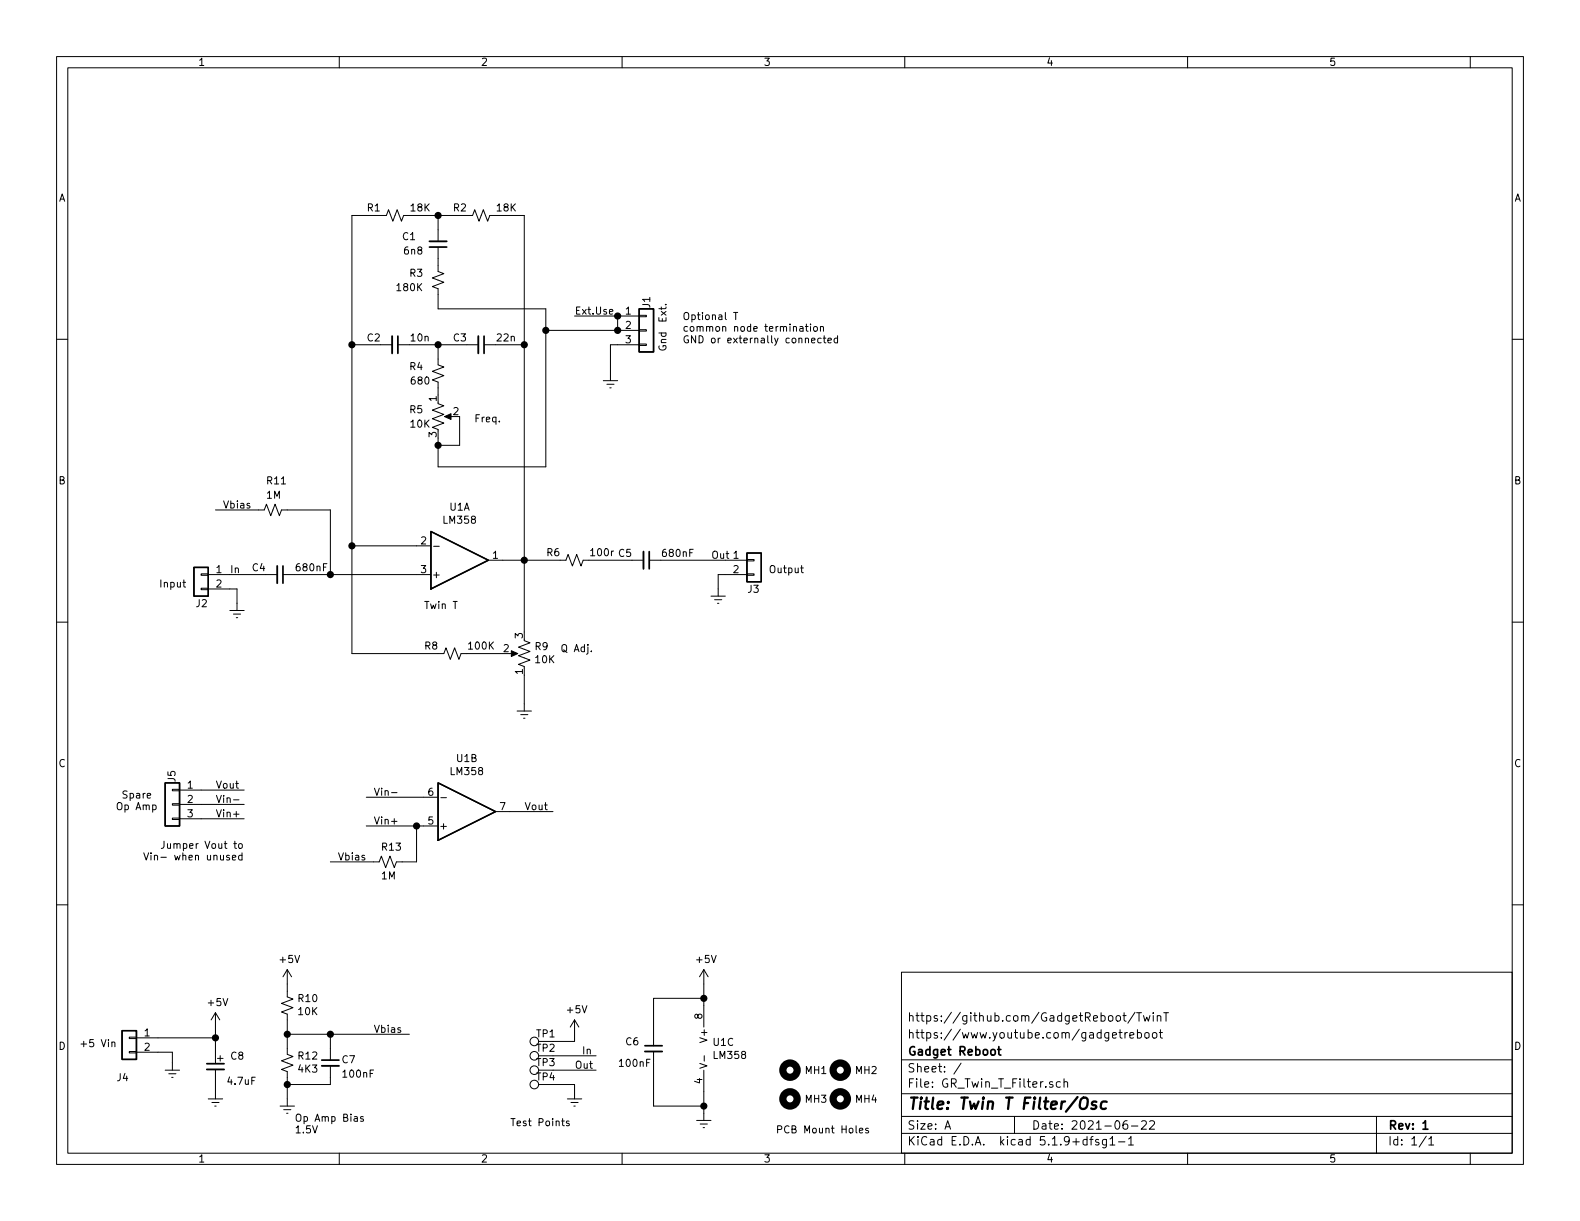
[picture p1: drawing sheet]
EESchema Schematic File Version 4
EELAYER 30 0
EELAYER END
$Descr A 11000 8500
encoding utf-8
Sheet 1 1
Title "Twin T Filter/Osc"
Date "2021-06-22"
Rev "1"
Comp "Gadget Reboot"
Comment1 "https://www.youtube.com/gadgetreboot"
Comment2 "https://github.com/GadgetReboot/TwinT"
Comment3 ""
Comment4 ""
$EndDescr
$Comp
L Device:C_Small C8
U 1 1
P 1500 7425
F 0 "C8" H 1600 7500 50  0000 L CNN
F 1 "4.7uF" H 1575 7325 50  0000 L CNN
F 2 "Capacitor_THT:C_Disc_D3.8mm_W2.6mm_P2.50mm" H 1500 7425 50  0001 C CNN
F 3 "~" H 1500 7425 50  0001 C CNN
	1    1500 7425
	1    0    0    -1  
$EndComp
$Comp
L power:GNDREF #PWR012
U 1 1
P 1500 7600
F 0 "#PWR012" H 1500 7350 50  0001 C CNN
F 1 "GNDREF" H 1750 7325 50  0001 C CNN
F 2 "" H 1500 7600 50  0001 C CNN
F 3 "" H 1500 7600 50  0001 C CNN
	1    1500 7600
	-1   0    0    -1  
$EndComp
Wire Wire Line
	1500 7600 1500 7525
Wire Wire Line
	1100 7225 1500 7225
$Comp
L Connector_Generic:Conn_01x02 J4
U 1 1
P 900 7225
F 0 "J4" H 900 6950 50  0000 L CNN
F 1 "Conn_01x02" H 980 7126 50  0001 L CNN
F 2 "Connector_PinHeader_2.54mm:PinHeader_1x02_P2.54mm_Vertical" H 900 7225 50  0001 C CNN
F 3 "~" H 900 7225 50  0001 C CNN
	1    900  7225
	-1   0    0    -1  
$EndComp
$Comp
L power:GNDREF #PWR011
U 1 1
P 1200 7400
F 0 "#PWR011" H 1200 7150 50  0001 C CNN
F 1 "GNDREF" H 1450 7125 50  0001 C CNN
F 2 "" H 1200 7400 50  0001 C CNN
F 3 "" H 1200 7400 50  0001 C CNN
	1    1200 7400
	-1   0    0    -1  
$EndComp
Wire Wire Line
	1200 7400 1200 7325
Wire Wire Line
	1200 7325 1100 7325
Text Notes 550  7300 0    50   ~ 0
+5 Vin
$Comp
L Mechanical:MountingHole MH2
U 1 1
P 5850 7450
F 0 "MH2" H 5950 7450 50  0000 L CNN
F 1 "MountingHole" H 5950 7405 50  0001 L CNN
F 2 "MountingHole:MountingHole_3.2mm_M3" H 5850 7450 50  0001 C CNN
F 3 "~" H 5850 7450 50  0001 C CNN
	1    5850 7450
	1    0    0    -1  
$EndComp
$Comp
L Mechanical:MountingHole MH4
U 1 1
P 5850 7650
F 0 "MH4" H 5950 7650 50  0000 L CNN
F 1 "MountingHole" H 5950 7605 50  0001 L CNN
F 2 "MountingHole:MountingHole_3.2mm_M3" H 5850 7650 50  0001 C CNN
F 3 "~" H 5850 7650 50  0001 C CNN
	1    5850 7650
	1    0    0    -1  
$EndComp
$Comp
L Mechanical:MountingHole MH1
U 1 1
P 5500 7450
F 0 "MH1" H 5600 7450 50  0000 L CNN
F 1 "MountingHole" H 5600 7405 50  0001 L CNN
F 2 "MountingHole:MountingHole_3.2mm_M3" H 5500 7450 50  0001 C CNN
F 3 "~" H 5500 7450 50  0001 C CNN
	1    5500 7450
	1    0    0    -1  
$EndComp
$Comp
L Mechanical:MountingHole MH3
U 1 1
P 5500 7650
F 0 "MH3" H 5600 7650 50  0000 L CNN
F 1 "MountingHole" H 5600 7605 50  0001 L CNN
F 2 "MountingHole:MountingHole_3.2mm_M3" H 5500 7650 50  0001 C CNN
F 3 "~" H 5500 7650 50  0001 C CNN
	1    5500 7650
	1    0    0    -1  
$EndComp
Text Notes 5400 7900 0    50   ~ 0
PCB Mount Holes
$Comp
L Amplifier_Operational:TL072 U1
U 1 1
P 3200 3900
F 0 "U1" H 3200 3533 50  0000 C CNN
F 1 "LM358" H 3200 3624 50  0000 C CNN
F 2 "Package_DIP:DIP-8_W7.62mm" H 3200 3900 50  0001 C CNN
F 3 "http://www.ti.com/lit/ds/symlink/tl071.pdf" H 3200 3900 50  0001 C CNN
	1    3200 3900
	1    0    0    1   
$EndComp
$Comp
L Amplifier_Operational:TL072 U1
U 2 1
P 3250 5650
F 0 "U1" H 3250 5283 50  0000 C CNN
F 1 "LM358" H 3250 5374 50  0000 C CNN
F 2 "Package_DIP:DIP-8_W7.62mm" H 3250 5650 50  0001 C CNN
F 3 "http://www.ti.com/lit/ds/symlink/tl071.pdf" H 3250 5650 50  0001 C CNN
	2    3250 5650
	1    0    0    1   
$EndComp
$Comp
L Amplifier_Operational:TL072 U1
U 3 1
P 5000 7300
F 0 "U1" H 4958 7346 50  0000 L CNN
F 1 "LM358" H 4958 7255 50  0000 L CNN
F 2 "Package_DIP:DIP-8_W7.62mm" H 5000 7300 50  0001 C CNN
F 3 "http://www.ti.com/lit/ds/symlink/tl071.pdf" H 5000 7300 50  0001 C CNN
	3    5000 7300
	1    0    0    -1  
$EndComp
$Comp
L Device:R_Small_US R10
U 1 1
P 2000 7000
F 0 "R10" H 1932 6954 50  0000 R CNN
F 1 "10K" H 1932 7045 50  0000 R CNN
F 2 "Resistor_THT:R_Axial_DIN0204_L3.6mm_D1.6mm_P2.54mm_Vertical" H 2000 7000 50  0001 C CNN
F 3 "~" H 2000 7000 50  0001 C CNN
	1    2000 7000
	-1   0    0    1   
$EndComp
$Comp
L Device:R_Small_US R12
U 1 1
P 2000 7400
F 0 "R12" H 1932 7354 50  0000 R CNN
F 1 "4K3" H 1932 7445 50  0000 R CNN
F 2 "Resistor_THT:R_Axial_DIN0204_L3.6mm_D1.6mm_P2.54mm_Vertical" H 2000 7400 50  0001 C CNN
F 3 "~" H 2000 7400 50  0001 C CNN
	1    2000 7400
	-1   0    0    1   
$EndComp
$Comp
L Device:C_Small C7
U 1 1
P 2300 7400
F 0 "C7" H 2375 7425 50  0000 L CNN
F 1 "100nF" H 2375 7325 50  0000 L CNN
F 2 "Capacitor_THT:C_Disc_D4.7mm_W2.5mm_P5.00mm" H 2300 7400 50  0001 C CNN
F 3 "~" H 2300 7400 50  0001 C CNN
	1    2300 7400
	1    0    0    -1  
$EndComp
$Comp
L power:GNDREF #PWR014
U 1 1
P 2000 7650
F 0 "#PWR014" H 2000 7400 50  0001 C CNN
F 1 "GNDREF" H 2250 7375 50  0001 C CNN
F 2 "" H 2000 7650 50  0001 C CNN
F 3 "" H 2000 7650 50  0001 C CNN
	1    2000 7650
	-1   0    0    -1  
$EndComp
$Comp
L power:+5V #PWR07
U 1 1
P 2000 6850
F 0 "#PWR07" H 2000 6700 50  0001 C CNN
F 1 "+5V" H 2015 7023 50  0000 C CNN
F 2 "" H 2000 6850 50  0001 C CNN
F 3 "" H 2000 6850 50  0001 C CNN
	1    2000 6850
	1    0    0    -1  
$EndComp
Wire Wire Line
	2000 6850 2000 6900
Wire Wire Line
	2000 7100 2000 7200
Wire Wire Line
	2000 7500 2000 7550
Wire Wire Line
	2300 7500 2300 7550
Wire Wire Line
	2300 7550 2000 7550
Connection ~ 2000 7550
Wire Wire Line
	2000 7550 2000 7650
Wire Wire Line
	2300 7300 2300 7200
Wire Wire Line
	2300 7200 2000 7200
Connection ~ 2000 7200
Wire Wire Line
	2000 7200 2000 7300
Connection ~ 2300 7200
Text Label 2600 7200 0    50   ~ 0
Vbias
Wire Wire Line
	3500 3900 3650 3900
$Comp
L Connector:TestPoint TP4
U 1 1
P 3850 7550
F 0 "TP4" V 3900 7600 50  0000 C CNN
F 1 "TestPoint" V 3954 7622 50  0001 C CNN
F 2 "TestPoint:TestPoint_Pad_D1.5mm" H 4050 7550 50  0001 C CNN
F 3 "~" H 4050 7550 50  0001 C CNN
	1    3850 7550
	0    -1   -1   0   
$EndComp
$Comp
L Device:R_Small_US R8
U 1 1
P 3150 4550
F 0 "R8" V 3200 4750 50  0000 R CNN
F 1 "100K" V 3200 4450 50  0000 R CNN
F 2 "Resistor_THT:R_Axial_DIN0204_L3.6mm_D1.6mm_P2.54mm_Vertical" H 3150 4550 50  0001 C CNN
F 3 "~" H 3150 4550 50  0001 C CNN
	1    3150 4550
	0    -1   -1   0   
$EndComp
Connection ~ 3650 3900
$Comp
L Device:C_Small C6
U 1 1
P 4550 7300
F 0 "C6" H 4350 7350 50  0000 L CNN
F 1 "100nF" H 4300 7200 50  0000 L CNN
F 2 "Capacitor_THT:C_Disc_D4.7mm_W2.5mm_P5.00mm" H 4550 7300 50  0001 C CNN
F 3 "~" H 4550 7300 50  0001 C CNN
	1    4550 7300
	1    0    0    -1  
$EndComp
Wire Wire Line
	4550 7200 4550 6950
Wire Wire Line
	4550 6950 4900 6950
Wire Wire Line
	4900 6950 4900 7000
Wire Wire Line
	4900 7600 4900 7700
Wire Wire Line
	4900 7700 4550 7700
Wire Wire Line
	4550 7700 4550 7400
$Comp
L power:GNDREF #PWR015
U 1 1
P 4900 7750
F 0 "#PWR015" H 4900 7500 50  0001 C CNN
F 1 "GNDREF" H 5150 7475 50  0001 C CNN
F 2 "" H 4900 7750 50  0001 C CNN
F 3 "" H 4900 7750 50  0001 C CNN
	1    4900 7750
	-1   0    0    -1  
$EndComp
$Comp
L power:+5V #PWR08
U 1 1
P 4900 6850
F 0 "#PWR08" H 4900 6700 50  0001 C CNN
F 1 "+5V" H 4915 7023 50  0000 C CNN
F 2 "" H 4900 6850 50  0001 C CNN
F 3 "" H 4900 6850 50  0001 C CNN
	1    4900 6850
	1    0    0    -1  
$EndComp
Wire Wire Line
	4900 7750 4900 7700
Connection ~ 4900 7700
Wire Wire Line
	4900 6850 4900 6950
Connection ~ 4900 6950
$Comp
L Connector_Generic:Conn_01x02 J3
U 1 1
P 5250 3900
F 0 "J3" H 5200 3700 50  0000 L CNN
F 1 "Conn_01x02" H 5330 3801 50  0001 L CNN
F 2 "Connector_PinHeader_2.54mm:PinHeader_1x02_P2.54mm_Vertical" H 5250 3900 50  0001 C CNN
F 3 "~" H 5250 3900 50  0001 C CNN
	1    5250 3900
	1    0    0    -1  
$EndComp
Text Notes 5350 4000 0    50   ~ 0
Output\n
$Comp
L power:GNDREF #PWR04
U 1 1
P 5000 4100
F 0 "#PWR04" H 5000 3850 50  0001 C CNN
F 1 "GNDREF" H 5250 3825 50  0001 C CNN
F 2 "" H 5000 4100 50  0001 C CNN
F 3 "" H 5000 4100 50  0001 C CNN
	1    5000 4100
	-1   0    0    -1  
$EndComp
Wire Wire Line
	5000 4100 5000 4000
Wire Wire Line
	5000 4000 5050 4000
$Comp
L Device:R_Small_US R6
U 1 1
P 4000 3900
F 0 "R6" V 4050 4100 50  0000 R CNN
F 1 "100r" V 4050 3800 50  0000 R CNN
F 2 "Resistor_THT:R_Axial_DIN0204_L3.6mm_D1.6mm_P2.54mm_Vertical" H 4000 3900 50  0001 C CNN
F 3 "~" H 4000 3900 50  0001 C CNN
	1    4000 3900
	0    -1   -1   0   
$EndComp
$Comp
L Connector:TestPoint TP3
U 1 1
P 3850 7450
F 0 "TP3" V 3900 7500 50  0000 C CNN
F 1 "TestPoint" V 3954 7522 50  0001 C CNN
F 2 "TestPoint:TestPoint_Pad_D1.5mm" H 4050 7450 50  0001 C CNN
F 3 "~" H 4050 7450 50  0001 C CNN
	1    3850 7450
	0    -1   -1   0   
$EndComp
$Comp
L Connector:TestPoint TP2
U 1 1
P 3850 7350
F 0 "TP2" V 3900 7400 50  0000 C CNN
F 1 "TestPoint" V 3954 7422 50  0001 C CNN
F 2 "TestPoint:TestPoint_Pad_D1.5mm" H 4050 7350 50  0001 C CNN
F 3 "~" H 4050 7350 50  0001 C CNN
	1    3850 7350
	0    -1   -1   0   
$EndComp
$Comp
L Connector:TestPoint TP1
U 1 1
P 3850 7250
F 0 "TP1" V 3900 7300 50  0000 C CNN
F 1 "TestPoint" V 3954 7322 50  0001 C CNN
F 2 "TestPoint:TestPoint_Pad_D1.5mm" H 4050 7250 50  0001 C CNN
F 3 "~" H 4050 7250 50  0001 C CNN
	1    3850 7250
	0    -1   -1   0   
$EndComp
Text Notes 3550 7850 0    50   ~ 0
Test Points
$Comp
L power:GNDREF #PWR013
U 1 1
P 4000 7600
F 0 "#PWR013" H 4000 7350 50  0001 C CNN
F 1 "GNDREF" H 4250 7325 50  0001 C CNN
F 2 "" H 4000 7600 50  0001 C CNN
F 3 "" H 4000 7600 50  0001 C CNN
	1    4000 7600
	-1   0    0    -1  
$EndComp
$Comp
L power:+5V #PWR010
U 1 1
P 4000 7200
F 0 "#PWR010" H 4000 7050 50  0001 C CNN
F 1 "+5V" H 4015 7373 50  0000 C CNN
F 2 "" H 4000 7200 50  0001 C CNN
F 3 "" H 4000 7200 50  0001 C CNN
	1    4000 7200
	1    0    0    -1  
$EndComp
Wire Wire Line
	3850 7550 4000 7550
Wire Wire Line
	4000 7550 4000 7600
Wire Wire Line
	3850 7250 4000 7250
Wire Wire Line
	4000 7250 4000 7200
Wire Wire Line
	3850 7350 4150 7350
Wire Wire Line
	3850 7450 4150 7450
Text Label 4050 7350 0    50   ~ 0
In
Text Label 4000 7450 0    50   ~ 0
Out
Wire Wire Line
	4600 3900 5050 3900
Wire Wire Line
	4100 3900 4400 3900
Text Notes 2050 7900 0    50   ~ 0
Op Amp Bias\n1.5V\n
$Comp
L power:+5V #PWR09
U 1 1
P 1500 7150
F 0 "#PWR09" H 1500 7000 50  0001 C CNN
F 1 "+5V" H 1515 7323 50  0000 C CNN
F 2 "" H 1500 7150 50  0001 C CNN
F 3 "" H 1500 7150 50  0001 C CNN
	1    1500 7150
	1    0    0    -1  
$EndComp
Wire Wire Line
	1500 7150 1500 7225
Connection ~ 1500 7225
Wire Wire Line
	1500 7225 1500 7325
Text Notes 1500 7400 0    50   ~ 0
+\n
Text Notes 2950 4250 0    50   ~ 0
Twin T 
$Comp
L Device:C_Small C4
U 1 1
P 1950 4000
F 0 "C4" V 1900 3800 50  0000 L CNN
F 1 "680nF" V 1900 4100 50  0000 L CNN
F 2 "Capacitor_THT:C_Disc_D4.7mm_W2.5mm_P5.00mm" H 1950 4000 50  0001 C CNN
F 3 "~" H 1950 4000 50  0001 C CNN
	1    1950 4000
	0    1    1    0   
$EndComp
$Comp
L Connector_Generic:Conn_01x02 J2
U 1 1
P 1400 4000
F 0 "J2" H 1350 3800 50  0000 L CNN
F 1 "Conn_01x02" H 1480 3901 50  0001 L CNN
F 2 "Connector_PinHeader_2.54mm:PinHeader_1x02_P2.54mm_Vertical" H 1400 4000 50  0001 C CNN
F 3 "~" H 1400 4000 50  0001 C CNN
	1    1400 4000
	-1   0    0    -1  
$EndComp
Text Notes 1300 4100 2    50   ~ 0
Input\n
$Comp
L power:GNDREF #PWR03
U 1 1
P 1650 4200
F 0 "#PWR03" H 1650 3950 50  0001 C CNN
F 1 "GNDREF" H 1900 3925 50  0001 C CNN
F 2 "" H 1650 4200 50  0001 C CNN
F 3 "" H 1650 4200 50  0001 C CNN
	1    1650 4200
	1    0    0    -1  
$EndComp
Wire Wire Line
	1650 4200 1650 4100
Wire Wire Line
	1650 4100 1600 4100
Wire Wire Line
	1850 4000 1600 4000
Wire Wire Line
	2050 4000 2300 4000
$Comp
L Device:C_Small C2
U 1 1
P 2750 2400
F 0 "C2" V 2700 2200 50  0000 L CNN
F 1 "10n" V 2700 2500 50  0000 L CNN
F 2 "Capacitor_THT:C_Disc_D4.7mm_W2.5mm_P5.00mm" H 2750 2400 50  0001 C CNN
F 3 "~" H 2750 2400 50  0001 C CNN
	1    2750 2400
	0    1    1    0   
$EndComp
$Comp
L Device:R_Small_US R4
U 1 1
P 3050 2600
F 0 "R4" H 2950 2650 50  0000 R CNN
F 1 "680" H 3000 2550 50  0000 R CNN
F 2 "Resistor_THT:R_Axial_DIN0204_L3.6mm_D1.6mm_P2.54mm_Vertical" H 3050 2600 50  0001 C CNN
F 3 "~" H 3050 2600 50  0001 C CNN
	1    3050 2600
	1    0    0    -1  
$EndComp
$Comp
L Device:R_POT_US R5
U 1 1
P 3050 2900
F 0 "R5" H 2950 2950 50  0000 R CNN
F 1 "10K" H 3000 2850 50  0000 R CNN
F 2 "Connector_PinHeader_2.54mm:PinHeader_1x03_P2.54mm_Vertical" H 3050 2900 50  0001 C CNN
F 3 "~" H 3050 2900 50  0001 C CNN
	1    3050 2900
	1    0    0    -1  
$EndComp
$Comp
L Device:C_Small C3
U 1 1
P 3350 2400
F 0 "C3" V 3300 2200 50  0000 L CNN
F 1 "22n" V 3300 2500 50  0000 L CNN
F 2 "Capacitor_THT:C_Disc_D4.7mm_W2.5mm_P5.00mm" H 3350 2400 50  0001 C CNN
F 3 "~" H 3350 2400 50  0001 C CNN
	1    3350 2400
	0    1    1    0   
$EndComp
Wire Wire Line
	3050 3100 3050 3050
Wire Wire Line
	3050 2750 3050 2700
Wire Wire Line
	3250 2400 3050 2400
Wire Wire Line
	3050 2500 3050 2400
Connection ~ 3050 2400
Wire Wire Line
	3050 2400 2850 2400
Wire Wire Line
	3450 2400 3650 2400
Wire Wire Line
	2650 2400 2450 2400
Wire Wire Line
	3200 2900 3200 3100
Wire Wire Line
	3200 3100 3050 3100
Connection ~ 3050 3100
$Comp
L Connector_Generic:Conn_01x03 J1
U 1 1
P 4500 2300
F 0 "J1" V 4500 2450 50  0000 L CNN
F 1 "Conn_01x03" V 4463 2480 50  0001 L CNN
F 2 "Connector_PinHeader_2.54mm:PinHeader_1x03_P2.54mm_Vertical" H 4500 2300 50  0001 C CNN
F 3 "~" H 4500 2300 50  0001 C CNN
	1    4500 2300
	1    0    0    -1  
$EndComp
$Comp
L Device:R_Small_US R3
U 1 1
P 3050 1950
F 0 "R3" H 2950 2000 50  0000 R CNN
F 1 "180K" H 2950 1900 50  0000 R CNN
F 2 "Resistor_THT:R_Axial_DIN0204_L3.6mm_D1.6mm_P2.54mm_Vertical" H 3050 1950 50  0001 C CNN
F 3 "~" H 3050 1950 50  0001 C CNN
	1    3050 1950
	1    0    0    -1  
$EndComp
$Comp
L Device:C_Small C1
U 1 1
P 3050 1700
F 0 "C1" H 3200 1650 50  0000 L CNN
F 1 "6n8" H 3150 1750 50  0000 L CNN
F 2 "Capacitor_THT:C_Disc_D4.7mm_W2.5mm_P5.00mm" H 3050 1700 50  0001 C CNN
F 3 "~" H 3050 1700 50  0001 C CNN
	1    3050 1700
	-1   0    0    1   
$EndComp
$Comp
L Device:R_Small_US R1
U 1 1
P 2750 1500
F 0 "R1" V 2800 1700 50  0000 R CNN
F 1 "18K" V 2800 1400 50  0000 R CNN
F 2 "Resistor_THT:R_Axial_DIN0204_L3.6mm_D1.6mm_P2.54mm_Vertical" H 2750 1500 50  0001 C CNN
F 3 "~" H 2750 1500 50  0001 C CNN
	1    2750 1500
	0    -1   -1   0   
$EndComp
$Comp
L Device:R_Small_US R2
U 1 1
P 3350 1500
F 0 "R2" V 3400 1700 50  0000 R CNN
F 1 "18K" V 3400 1400 50  0000 R CNN
F 2 "Resistor_THT:R_Axial_DIN0204_L3.6mm_D1.6mm_P2.54mm_Vertical" H 3350 1500 50  0001 C CNN
F 3 "~" H 3350 1500 50  0001 C CNN
	1    3350 1500
	0    -1   -1   0   
$EndComp
Text Notes 4650 2450 1    50   ~ 0
Gnd\n
Text Notes 4650 2250 1    50   ~ 0
Ext.
$Comp
L power:GNDREF #PWR01
U 1 1
P 4250 2600
F 0 "#PWR01" H 4250 2350 50  0001 C CNN
F 1 "GNDREF" H 4500 2325 50  0001 C CNN
F 2 "" H 4250 2600 50  0001 C CNN
F 3 "" H 4250 2600 50  0001 C CNN
	1    4250 2600
	1    0    0    -1  
$EndComp
Wire Wire Line
	4300 2400 4250 2400
Wire Wire Line
	4250 2400 4250 2600
Wire Wire Line
	3050 1850 3050 1800
Wire Wire Line
	3050 1600 3050 1500
Wire Wire Line
	3050 1500 3250 1500
Wire Wire Line
	2850 1500 3050 1500
Connection ~ 3050 1500
Wire Wire Line
	3450 1500 3650 1500
Wire Wire Line
	2650 1500 2450 1500
Wire Wire Line
	2450 1500 2450 2400
Wire Wire Line
	3650 1500 3650 2400
$Comp
L power:GNDREF #PWR06
U 1 1
P 3650 4900
F 0 "#PWR06" H 3650 4650 50  0001 C CNN
F 1 "GNDREF" H 3900 4625 50  0001 C CNN
F 2 "" H 3650 4900 50  0001 C CNN
F 3 "" H 3650 4900 50  0001 C CNN
	1    3650 4900
	-1   0    0    -1  
$EndComp
Connection ~ 2450 3800
Wire Wire Line
	3050 4550 2450 4550
Wire Wire Line
	2450 3800 2900 3800
Wire Wire Line
	2450 4550 2450 3800
$Comp
L Device:C_Small C5
U 1 1
P 4500 3900
F 0 "C5" V 4450 3700 50  0000 L CNN
F 1 "680nF" V 4450 4000 50  0000 L CNN
F 2 "Capacitor_THT:C_Disc_D4.7mm_W2.5mm_P5.00mm" H 4500 3900 50  0001 C CNN
F 3 "~" H 4500 3900 50  0001 C CNN
	1    4500 3900
	0    1    1    0   
$EndComp
Wire Wire Line
	3650 3900 3900 3900
$Comp
L Device:R_Small_US R11
U 1 1
P 1900 3550
F 0 "R11" V 2100 3600 50  0000 R CNN
F 1 "1M" V 2000 3600 50  0000 R CNN
F 2 "Resistor_THT:R_Axial_DIN0204_L3.6mm_D1.6mm_P2.54mm_Vertical" H 1900 3550 50  0001 C CNN
F 3 "~" H 1900 3550 50  0001 C CNN
	1    1900 3550
	0    -1   -1   0   
$EndComp
$Comp
L Device:R_POT_US R9
U 1 1
P 3650 4550
F 0 "R9" H 3582 4504 50  0000 R CNN
F 1 "10K" H 3582 4595 50  0000 R CNN
F 2 "Potentiometer_THT:Potentiometer_Vishay_T73YP_Vertical" H 3650 4550 50  0001 C CNN
F 3 "~" H 3650 4550 50  0001 C CNN
	1    3650 4550
	-1   0    0    1   
$EndComp
Wire Wire Line
	3650 3900 3650 4400
Wire Wire Line
	3650 4700 3650 4900
Wire Wire Line
	3500 4550 3250 4550
Text Notes 3300 2950 0    50   ~ 0
Freq.\n
Text Notes 3900 4550 0    50   ~ 0
Q Adj.
Text Label 1600 4000 0    50   ~ 0
In
Text Label 4950 3900 0    50   ~ 0
Out
$Comp
L Connector_Generic:Conn_01x03 J5
U 1 1
P 1200 5600
F 0 "J5" V 1200 5750 50  0000 L CNN
F 1 "Conn_01x03" V 1163 5780 50  0001 L CNN
F 2 "Connector_PinHeader_2.54mm:PinHeader_1x03_P2.54mm_Vertical" H 1200 5600 50  0001 C CNN
F 3 "~" H 1200 5600 50  0001 C CNN
	1    1200 5600
	-1   0    0    -1  
$EndComp
Wire Wire Line
	3550 5650 3850 5650
Wire Wire Line
	2950 5750 2900 5750
Wire Wire Line
	2550 5550 2950 5550
Text Label 3650 5650 0    50   ~ 0
Vout
Text Label 2600 5550 0    50   ~ 0
Vin-
Text Label 2600 5750 0    50   ~ 0
Vin+
Wire Wire Line
	1400 5500 1700 5500
Text Label 1500 5600 0    50   ~ 0
Vin-
Wire Wire Line
	1700 5600 1400 5600
Text Label 1500 5700 0    50   ~ 0
Vin+
Wire Wire Line
	1400 5700 1700 5700
Text Label 1500 5500 0    50   ~ 0
Vout
Wire Wire Line
	2300 7200 2850 7200
Text Label 1550 3550 0    50   ~ 0
Vbias
Wire Wire Line
	1500 3550 1800 3550
Wire Wire Line
	2000 3550 2300 3550
Wire Wire Line
	2300 3550 2300 4000
Wire Wire Line
	2300 4000 2900 4000
$Comp
L Device:R_Small_US R13
U 1 1
P 2700 6000
F 0 "R13" V 2800 6050 50  0000 R CNN
F 1 "1M" V 2600 6050 50  0000 R CNN
F 2 "Resistor_THT:R_Axial_DIN0204_L3.6mm_D1.6mm_P2.54mm_Vertical" H 2700 6000 50  0001 C CNN
F 3 "~" H 2700 6000 50  0001 C CNN
	1    2700 6000
	0    -1   -1   0   
$EndComp
Text Label 2350 6000 0    50   ~ 0
Vbias
Wire Wire Line
	2300 6000 2600 6000
Wire Wire Line
	2800 6000 2900 6000
Wire Wire Line
	2900 6000 2900 5750
Connection ~ 2900 5750
Wire Wire Line
	2900 5750 2550 5750
Text Notes 1100 5650 2    50   ~ 0
Spare \nOp Amp
Text Notes 1700 6000 2    50   ~ 0
Jumper Vout to\nVin- when unused
Connection ~ 2300 4000
Wire Wire Line
	4000 2200 4300 2200
Connection ~ 2450 2400
Connection ~ 3650 2400
Wire Wire Line
	3650 2400 3650 3900
Wire Wire Line
	2450 2400 2450 3800
Wire Wire Line
	3800 2300 3800 2150
Wire Wire Line
	3800 2150 3050 2150
Wire Wire Line
	3050 2050 3050 2150
Wire Wire Line
	3800 2300 4300 2300
Wire Wire Line
	3050 3250 3800 3250
Wire Wire Line
	3800 3250 3800 2300
Wire Wire Line
	3050 3100 3050 3250
Connection ~ 3800 2300
Text Label 4000 2200 0    50   ~ 0
Ext.Use
Text Notes 4750 2400 0    50   ~ 0
Optional T \ncommon node termination\nGND or externally connected
Wire Wire Line
	4300 2200 4300 2300
Connection ~ 4300 2200
Connection ~ 4300 2300
$EndSCHEMATC
